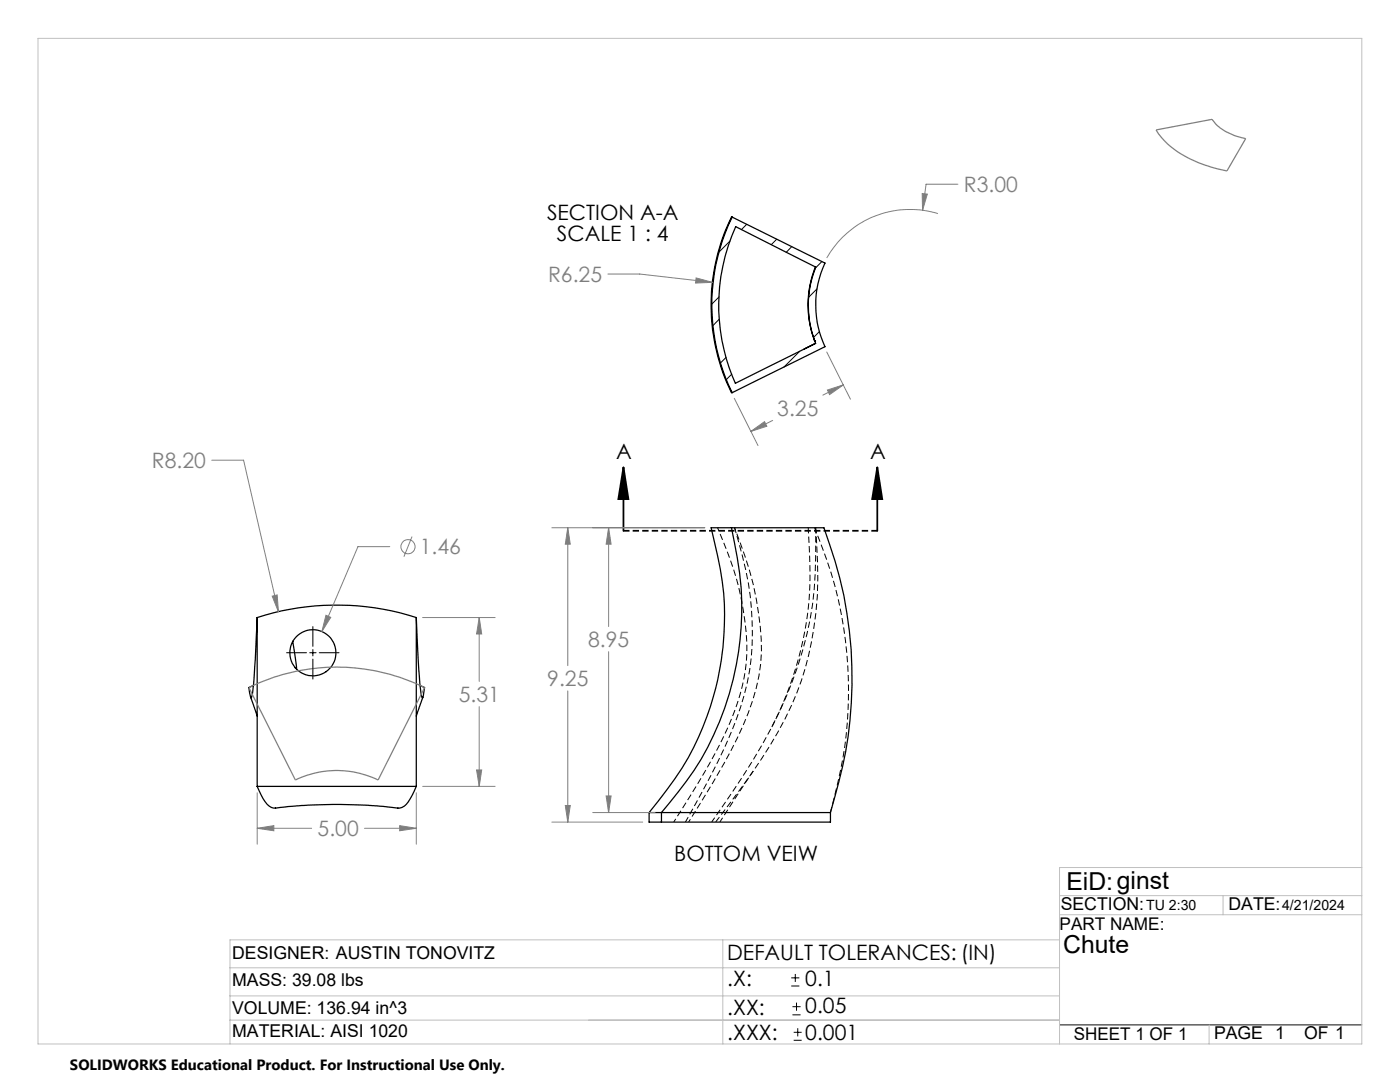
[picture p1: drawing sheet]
<svg xmlns="http://www.w3.org/2000/svg" width="279mm" height="216mm" viewBox="0 0 279 216" stroke-linecap="round" stroke-linejoin="round" font-family="sans-serif">
<path d="M162.6 105.3a81.4 81.4 0 0 1 3.9 53.9l-.8 2.9M162.8 105.3v3.1a72.2 72.2 0 0 1-8.8 36.8 171.8 171.8 0 0 1-12 18.8M136.8 164a129.2 129.2 0 0 0 11-23 51.6 51.6 0 0 0 1-27.4l-2.2-8.3" fill="none" stroke="#000" stroke-width=".2" stroke-dasharray="1.3 .6" stroke-dashoffset=".2" stroke-linecap="butt"/>
<path d="M146.6 105.3a64.5 64.5 0 0 1 5.4 24.7 45.2 45.2 0 0 1-6.1 19.7 208.2 208.2 0 0 1-8.5 14.3" fill="none" stroke="#000" stroke-width=".2" stroke-dasharray="1.3 .6" stroke-dashoffset=".6" stroke-linecap="butt"/>
<path d="M161.3 105.3l.1 1.5a69 69 0 0 1-2.2 25.3 71 71 0 0 1-5.2 13M162.8 105.3a80.7 80.7 0 0 1-.9 22.9 60.1 60.1 0 0 1-9.9 23.2l-4.2 6-5 6.6" fill="none" stroke="#000" stroke-width=".2" stroke-dasharray="1.3 .6" stroke-dashoffset=".1" stroke-linecap="butt"/>
<path d="M143.2 105.3l.3 .8a62.4 62.4 0 0 1 5.6 24.1 44.2 44.2 0 0 1-5.4 18.3l-3.2 5.7-6 9.8" fill="none" stroke="#000" stroke-width=".2" stroke-dasharray="1.3 .6" stroke-dashoffset=".5" stroke-linecap="butt"/>
<path d="M143.7 164l6.6-10.1" fill="none" stroke="#000" stroke-width=".2" stroke-dasharray="1.3 .6" stroke-dashoffset=".3" stroke-linecap="butt"/>
<g fill="none" stroke="#000" stroke-width=".25">
<path d="M146.1 43.3h-.1a39.2 39.2 0 0 0 0 35.1h.1M146.1 43.3a39.8 39.8 0 0 0 0 35.1M146.1 43.3l18.5 9.2a19.9 19.9 0 0 0 0 16.7l-18.5 9.2M146.8 45.2l16 8.1a20.5 20.5 0 0 0 0 15.2l-16 8a37.9 37.9 0 0 1 0-31.3zM162.7 53.3a20.2 20.2 0 0 0-.1 14.7M162.6 68h.1M162.8 68.5l-2.4 1.2M146 105.3h-4.1l.7 2.9a57.5 57.5 0 0 1-11.2 51.6l-1.9 2.3M146 105.3a67.1 67.1 0 0 1 1.9 19.7 58.8 58.8 0 0 1-14.2 35.1l-1.7 2M146 105.3h18.4a83.4 83.4 0 0 1 2.2 53.8l-.9 3M50 139.1l1.3 3.8M51.3 123.2a52.1 52.1 0 0 1 31.8 0"/>
<path d="M51.3 123.2l-.5 11.1a16.5 16.5 0 0 1-.7 4.9l-.4-2 .9-.4M51.3 123.2v33.7M58.4 128l.8 5.5M83.1 123.2l.6 11.6a9.9 9.9 0 0 0 .6 4.4l.4-2-.9-.4M83.1 123.2v33.7M84.4 139.1l-1.3 3.8M51.3 156.9l1.2 2.4a2.76 2.76 0 0 0 2.5 1.9M51.3 156.9h31.8M83.1 156.9l-1.2 2.4a2.68 2.68 0 0 1-2.5 1.9M55 161.3a100.7 100.7 0 0 1 24.4 0M129.5 162.1h2.5M129.5 162.1v1.9h2.5"/>
<path d="M132 162.1h33.7M132 162.1v1.9M165.7 162.1v1.9h-33.7"/>
<circle cx="62.4" cy="130.2" r="4.6"/>
</g>
<g fill="none" stroke="#000" stroke-width=".2">
<path d="M143.5 59.2l-1.4 1.4M145.7 48.1l-2.2 2.2M149 44.8l-1 1M155 47.7l-1.1 1.1M158 49.2l-1.1 1.1M163.1 57.6l-1.7 1.7M164 52.2l-1.2 1.2M143.5 63.7l-1.2 1.2M144.9 71.3l-1.1 1.1M146 74.6l-1 1.1M159.6 70.1l-3.1 3.1M163.5 66.1l-1.2 1.2"/>
<path d="M57.2 130.2h4M61.8 130.2h1.3M62.4 125v4M62.4 129.6v1.3M62.4 131.5v4M63.7 130.2h4M157.9 196.7h1.6M157.9 195.1h1.6M158.7 194.3v1.6M158.2 202.5h1.6M158.2 200.9h1.6M158.4 207.6h1.6"/>
<path d="M158.4 206h1.6M159 200.1v1.6M159.2 205.2v1.6M211.5 204.5h60.3"/>
</g>
<g fill="none" stroke="#808080" stroke-width=".2">
<path d="M184 38.6l1.1 .1-1 3.2zM191.2 36.8h-6.4l-.7 5.1M121.3 54.7h6.4l14.5 1.6M138.9 55.5l3.3 .8-3.4 .2zM187.2 42.6a19.1 19.1 0 0 0-22.2 8.9M146.5 79.5l4.8 9.4M165 70.2l4.7 9.5M165.1 77.8l3.2-1-2.7 1.9zM168.3 76.8l-4.1 2M42.3 91.8h6.3l7 30.3M149.9 86.1l2.7-2 .4 1zM154.2 83.9l-4.3 2.2"/>
<path d="M54.3 119l1-.3 .3 3.4zM77.8 109.1h-6.4l-7.2 16.9M82.2 107.1l-1.6 4M110.1 105.3h30.6M113.3 105.3v27.5M113.3 105.3l.5 3.3h-1zM121.5 105.3v19.7M121.5 105.3l.5 3.3h-1zM65.1 122.8l.9 .4-1.8 2.8zM84.3 123.2h14.5M95.6 123.2l.5 3.3h-1zM95.6 123.2v12.8"/>
<path d="M113.3 137.9v26.1M121.5 130v32.1M51.3 158.2v10.3M83.1 158.2v10.3M84.3 156.9h14.5M95.1 153.6h1l-.5 3.3zM95.6 141v15.9M121 158.8h1l-.5 3.3zM51.3 165.3l3.3-.6v1.1zM51.3 165.3h10.9M72.7 165.3h10.4M79.8 164.7l3.3 .6-3.3 .5z"/>
<path d="M110.1 164h18.2M112.8 160.7h1l-.5 3.3zM118.3 162.1h12.4"/>
<circle cx="81.4" cy="109.1" r="1.41"/>
</g>
<path d="M124.4 93.2l1 6.4h-2zM124.4 93.2v12.7M175.1 93.2l1 6.4h-2zM175.1 93.2v12.7" fill="none" stroke="#000" stroke-width=".35"/>
<path d="M230.7 25.9l11.2-2.1a10 10 0 0 0 6.7 3.9l-3.7 6.4a23.2 23.2 0 0 1-12.8-6.3zM49.7 137.2a39.6 39.6 0 0 1 35 0l-9.2 18.4a18.8 18.8 0 0 0-16.6 0z" fill="none" stroke="#808080" stroke-width=".25"/>
<path d="M175.1 105.9h-50.7" fill="none" stroke="#000" stroke-width=".35" stroke-dasharray="1.3 .6" stroke-dashoffset=".1" stroke-linecap="butt"/>
<path d="M7.6 7.7h264.2v200.6h-264.2zM211.5 178.7h60.3M244.1 178.7v3.8M271.8 173.1h-60.3v35.2M45.9 193.1h165.6M45.9 198.7h165.6M144.3 187.5v20.8M211.5 182.5h60.3M211.5 187.5h-165.6v20.8M45.9 203.6h165.6M241.3 204.5v3.8" fill="none" stroke="#c0c0c0" stroke-width=".2"/>
<path d="M175.1 93.2l1 6.4h-2zM124.4 93.2l1 6.4h-2z" fill="#000"/>
<g fill="#808080">
<path d="M149.9 86.1l2.7-2 .4 1zM165.1 77.8l3.2-1-2.7 1.9zM138.9 55.5l-.1 1 3.4-.2zM184 38.6l.1 3.3 1-3.2zM51.3 165.3l3.3-.6v1.1zM79.8 164.7l3.3 .6-3.3 .5zM95.6 123.2l.5 3.3h-1zM95.1 153.6h1l-.5 3.3zM54.3 119l1.3 3.1-.3-3.4zM65.1 122.8l-.9 3.2 1.8-2.8z"/>
<path d="M112.8 160.7h1l-.5 3.3zM113.3 105.3l.5 3.3h-1zM121 158.8h1l-.5 3.3zM121.5 105.3l.5 3.3h-1z"/>
</g>
<g font-size="4.9">
<text x="212.8" y="177.6">EiD:ginst</text>
<text x="212.2" y="190.1">Chute</text>
</g>
<g font-size="4.2" fill="#808080">
<text x="192.4" y="38.3">R3.00</text>
<text x="109.4" y="56.3">R6.25</text>
<text x="155.1" y="82.9">3.25</text>
<text x="30.3" y="93.4">R8.20</text>
<text x="83.8" y="110.6">1.46</text>
<text x="117.4" y="129.1">8.95</text>
<text x="109.2" y="136.9">9.25</text>
<text x="91.5" y="140.1">5.31</text>
<text x="63.4" y="166.9">5.00</text>
</g>
<g font-size="4.2">
<text x="109.2" y="44">SECTION A-A</text>
<text x="111.1" y="48.2">SCALE 1 : 4</text>
<text x="123" y="91.5">A</text>
<text x="173.6" y="91.5">A</text>
<text x="134.6" y="171.8">BOTTOM VEIW</text>
<text x="145.1" y="191.5">DEFAULT TOLERANCES: (IN)</text>
<text x="145.1" y="196.7">.X:</text>
<text x="160.7" y="196.7">0.1</text>
<text x="145.1" y="202.5">.XX:</text>
<text x="160.7" y="202.1">0.05</text>
<text x="145.1" y="207.6">.XXX:</text>
<text x="160.7" y="207.6">0.001</text>
</g>
<g font-size="3.5">
<text x="211.5" y="185.6">PART NAME:</text>
<text x="211.7" y="181.7">SECTION:</text>
<text x="245.2" y="181.6">DATE:</text>
<text x="46.3" y="191.4">DESIGNER: AUSTIN TONOVITZ</text>
<text x="46.3" y="196.7">MASS: 39.08 lbs</text>
<text x="46.3" y="202.4">VOLUME: 136.94 in^3</text>
<text x="46.3" y="206.9">MATERIAL: AISI 1020</text>
<text x="214.3" y="207.5">SHEET 1 OF 1</text>
<text x="242.3" y="207.4">PAGE 1</text>
<text x="260.3" y="207.3">OF 1</text>
</g>
<text font-size="3" x="14" y="213.5">SOLIDWORKS Educational Product. For Instructional Use Only.</text>
<g font-size="2.8">
<text x="228.7" y="181.6">TU 2:30</text>
<text x="255.9" y="181.6">4/21/2024</text>
</g>
</svg>
